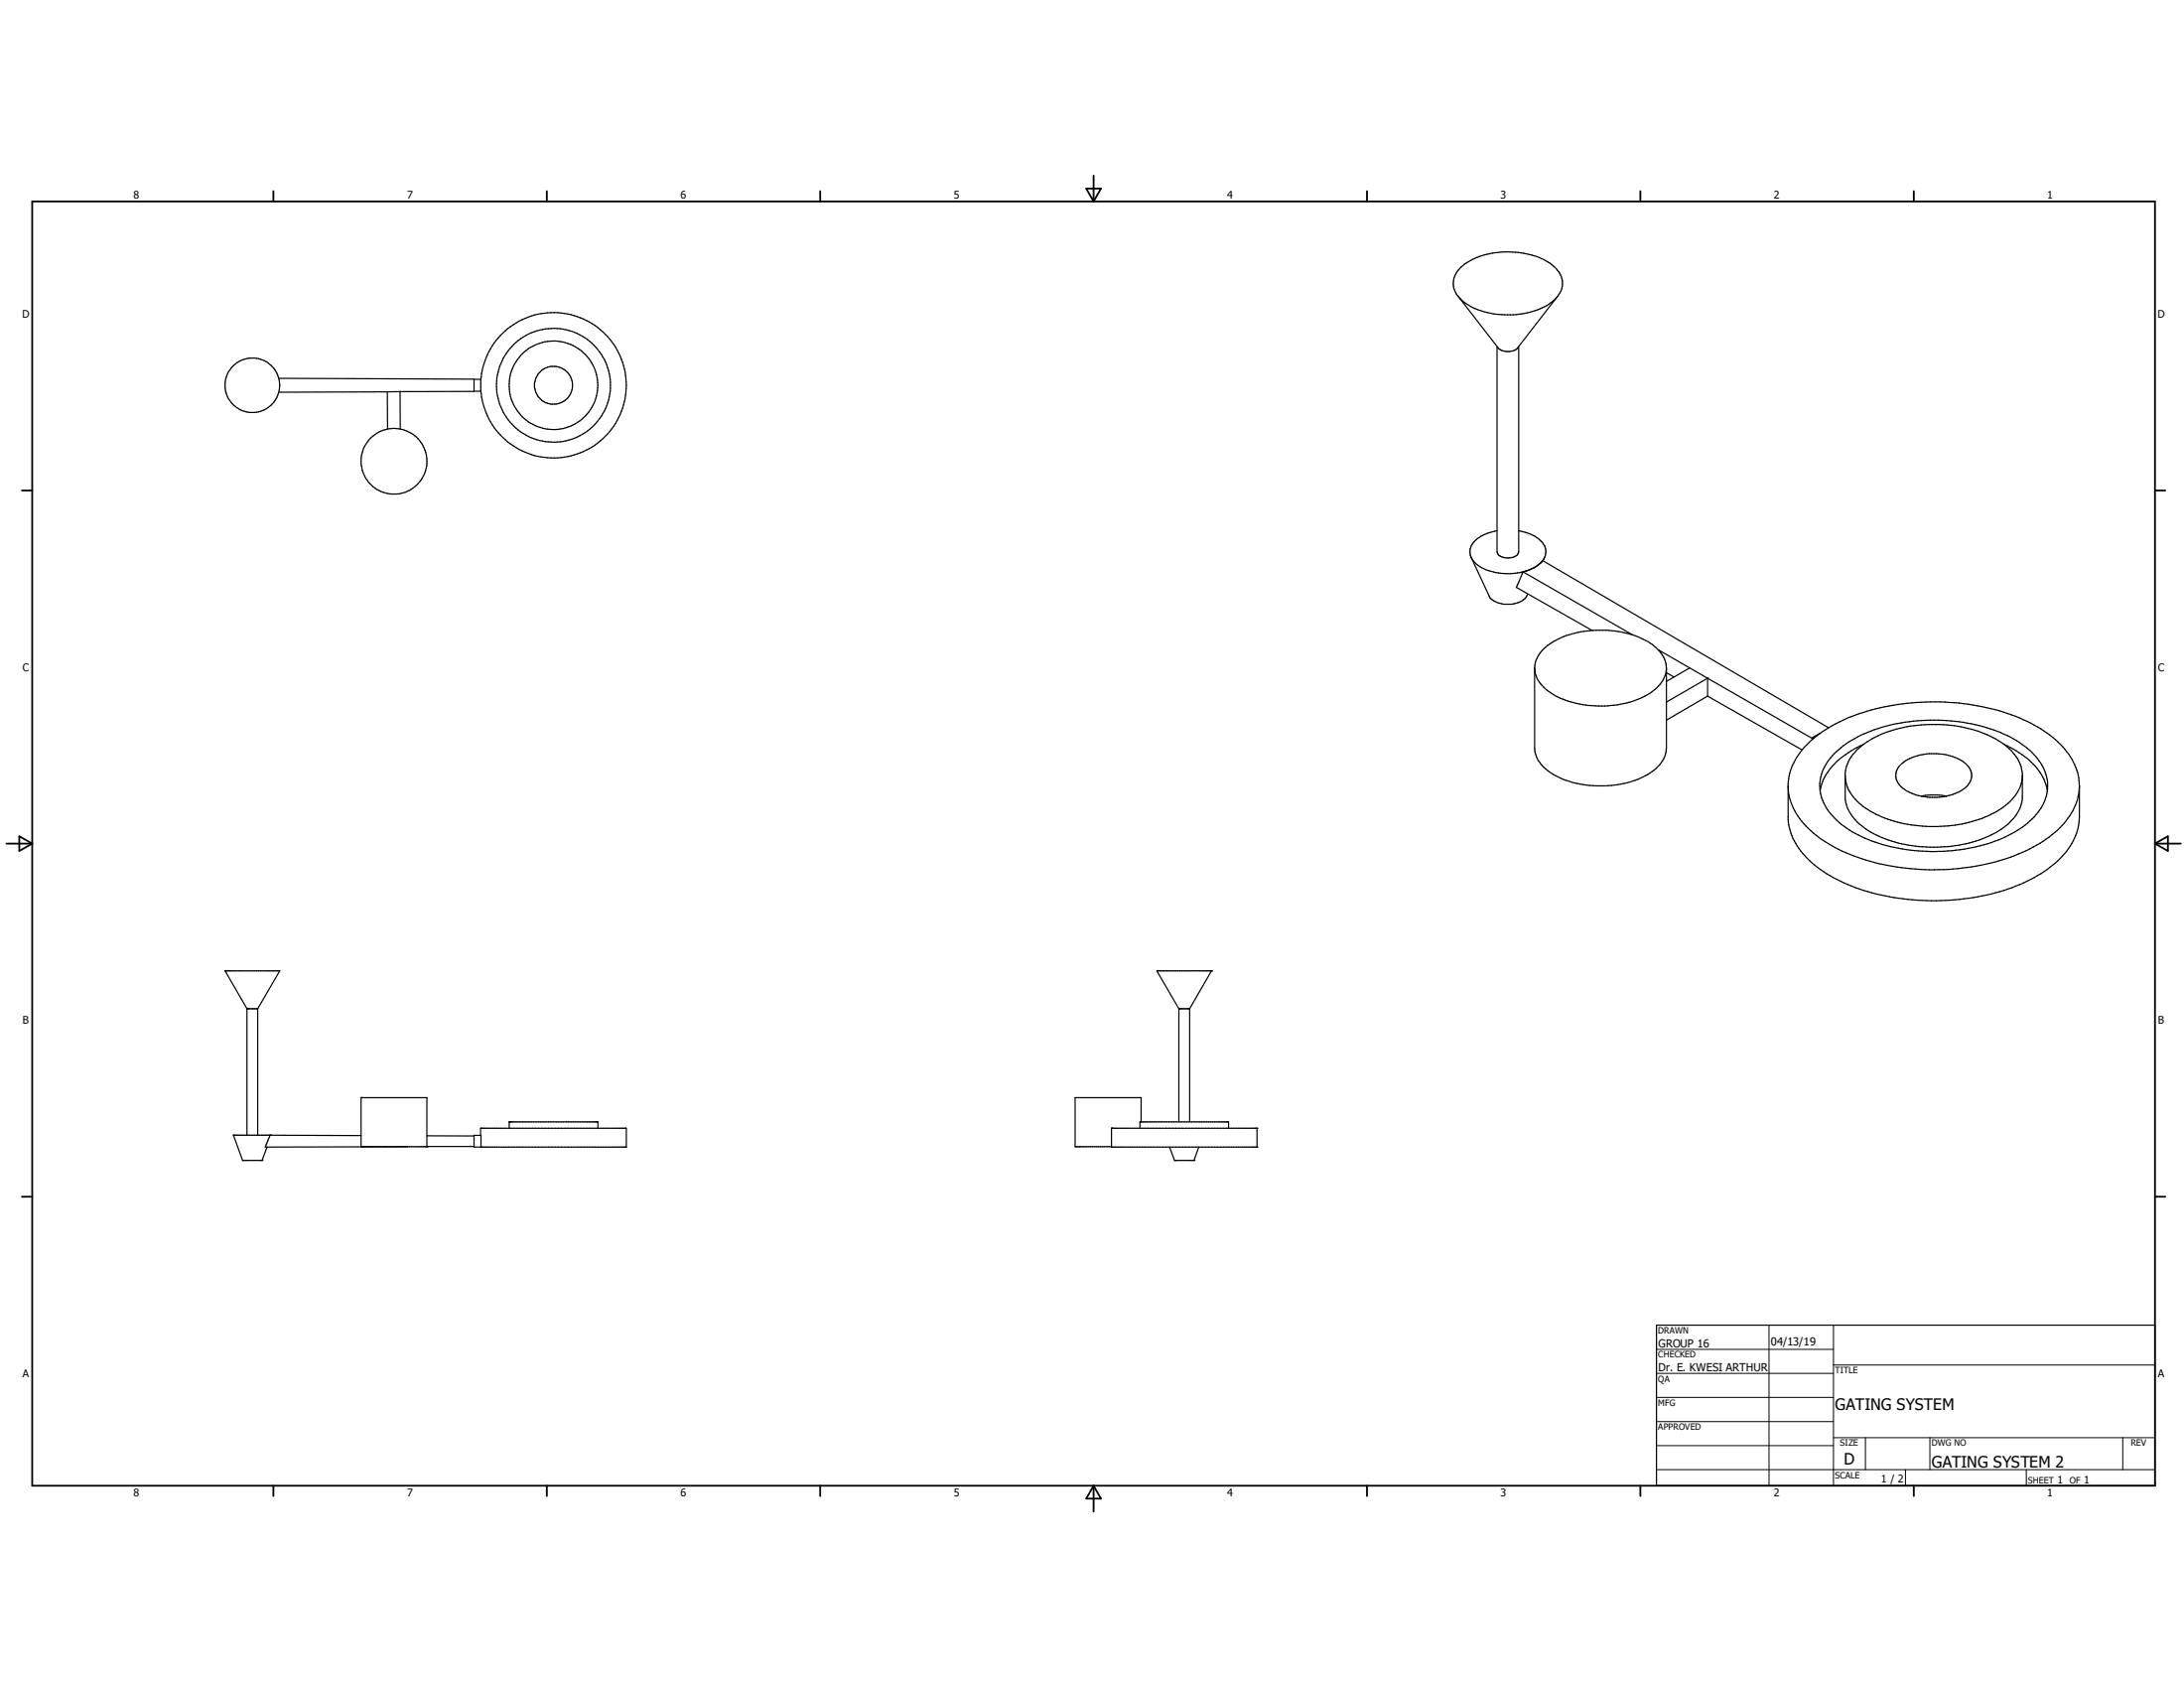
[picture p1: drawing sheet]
<svg xmlns="http://www.w3.org/2000/svg" width="279mm" height="216mm" viewBox="0 0 279 216" stroke-linecap="round" stroke-linejoin="round" font-family="sans-serif">
<g fill="none" stroke="#000" stroke-width=".15">
<path d="M186.5 37.9l5.1 6.6a1.86 1.86 0 0 0 2.6 0l5.1-6.6M186.8 34.3a8.5 8.5 0 0 1 5.6-2.1 9.3 9.3 0 0 1 6.3 1.8 2.73 2.73 0 0 1-.1 4.6 9.4 9.4 0 0 1-5 1.7 11.3 11.3 0 0 1-4.9-.8 4.2 4.2 0 0 1-2.8-2.9 2.65 2.65 0 0 1 .9-2.3zM35.7 48.4l24.9 .1v1.6h-9.4M49.6 50.1v4.8M49.6 50.1l-13.9 .1M51.2 50.1v4.8M51.2 50.1h-1.6M60.6 50h.9M60.6 48.5h.9M191.5 44.3v26.3a1.33 1.33 0 0 0 1.6 .7 1.08 1.08 0 0 0 1.2-.7v-26.3M188.2 71.3l2.3 4.9a1.83 1.83 0 0 0 1.1 .9 3.4 3.4 0 0 0 3.5-.5l.3-.6M191.5 67.9a4.3 4.3 0 0 0-3.3 1.9 2.11 2.11 0 0 0 1.1 2.7 7.4 7.4 0 0 0 7.6-.3l.3-.3"/>
<path d="M194.3 67.9a4.2 4.2 0 0 1 3.4 2.1 1.89 1.89 0 0 1-.5 1.9M194.8 73.1l14 8.1M194.8 73.1l-.8 2 9.7 5.5M195.1 73.1h-.3M195.5 72.9l-.2 .1M197.3 71.7a3.9 3.9 0 0 1-1.7 1.2M197.3 71.7l36.6 21.4M197.6 71.3l-.2 .4M196.3 85.5v10.2a4.3 4.3 0 0 0 2.7 3.5 11.5 11.5 0 0 0 5.2 1.3 14.9 14.9 0 0 0 3.9-.4 7.2 7.2 0 0 0 4.7-3l.2-.5 .2-.9v-10.2M197.3 83.1a9.9 9.9 0 0 1 6.9-2.5 12.9 12.9 0 0 1 4 .4 7 7 0 0 1 4.7 3.1 3.2 3.2 0 0 1-1.1 4 8.8 8.8 0 0 1-3.8 1.8 14.3 14.3 0 0 1-7.4-.2 5.9 5.9 0 0 1-4.1-3.4 3.1 3.1 0 0 1 .8-3.2zM212.1 83.1l6.4 3.7M213.2 86l1 .6"/>
<path d="M216.2 85.4l-3 1.8M218.5 86.8h.1M218.5 89l-5.3 3.1M218.5 86.8v2.2M218.5 86.8l-5.3 3M218.5 86.8l13.4 7.7M218.5 89l12 6.9M231.9 94.5h.1M231.9 94.5v.1M231.9 94.3l.2 .1M231.9 94.3v.2M232.9 93.8l-1 .5"/>
<path d="M234.7 96.4a16.3 16.3 0 0 1 9.6-4.1 22.5 22.5 0 0 1 13.3 2.2 8.2 8.2 0 0 1 4.1 4.6 5.6 5.6 0 0 1-1.7 5.7 14.8 14.8 0 0 1-5.7 3.1 23.4 23.4 0 0 1-16.5-1.1 9 9 0 0 1-4.7-4.7 5.5 5.5 0 0 1 1.6-5.7zM236.1 99.4a5.5 5.5 0 0 0 2.9 4.2 16.4 16.4 0 0 0 10.2 2 12.8 12.8 0 0 0 8.2-3.3 4.8 4.8 0 0 0 1.3-2.9M237.5 96a13.8 13.8 0 0 1 9.2-3.3 17.7 17.7 0 0 1 5.1 .5 11.9 11.9 0 0 1 5.5 2.8 4.8 4.8 0 0 1 1.4 2.9v3.2a5.5 5.5 0 0 1-3 4.1 17 17 0 0 1-12 1.8 11 11 0 0 1-6.7-3.6 4.3 4.3 0 0 1-.9-2.3v-3.3a4.7 4.7 0 0 1 1.4-2.8zM238.4 95.2a9.5 9.5 0 0 0-5.2 4.8l-.4 1.2M243.3 97.7a6 6 0 0 1 3.5-1.3 7.1 7.1 0 0 1 4 .8 2.17 2.17 0 0 1 1.3 2.8 4.1 4.1 0 0 1-3.1 1.8 7.9 7.9 0 0 1-3.3 0 4 4 0 0 1-3.1-2 1.84 1.84 0 0 1 .7-2.1zM256.4 95.2a9.3 9.3 0 0 1 5.2 4.8l.3 1.2M245.8 101.8a7.9 7.9 0 0 1 3.2 0M266 100.5v4a8.1 8.1 0 0 1-3.1 5.9 21.3 21.3 0 0 1-9.9 4.3 29 29 0 0 1-18.5-2.5 11.3 11.3 0 0 1-5.4-5.6l-.3-1.1v-.7v-4.5a8.5 8.5 0 0 1 3.6-6.2 23.2 23.2 0 0 1 12.2-4.2 29.1 29.1 0 0 1 15.2 2.6 12.1 12.1 0 0 1 5.6 5.3 6.9 6.9 0 0 1-1.3 7.5 18.5 18.5 0 0 1-9.6 5.1 30.3 30.3 0 0 1-17.9-1.1 13.6 13.6 0 0 1-7-5.6 6.6 6.6 0 0 1-.8-3.1M31.6 129h.1M31.6 129l-2.8-4.8h7l-2.8 4.8M31.6 129h1.4M31.6 129v16.2"/>
<path d="M33 129v16.2M148 124.2l2.8 4.8M148 124.2h7M150.8 129h.1M150.8 129v14.5M150.8 129h1.4M152.2 129v14.5M155 124.2h.1M155 124.2l-2.8 4.8M29.9 145.2h.1M29.9 145.2h4.8M29.9 145.2l1.1 3.2"/>
<path d="M31 148.4h.1M31 148.4h2.5M33.5 148.4h.1M34.2 146.7l-.7 1.7M46.2 140.4h.1M46.2 140.4v6.3l14.4-.1M46.2 145.2h-11.7l-.6 1.5h18.2M46.2 140.4h8.4v6.3M54.6 146.7h.1M54.6 145.3h6M61.5 146.7h.1M65.1 143.5h.1"/>
<path d="M65.1 143.5v.8M65.2 143.5h11.3M76.5 143.5v.8M80.1 144.3h-18.6v.9M80.1 144.3v2.4h-19.5v-1.5h.9v1.5M137.6 146.7h4.6M142.2 144.3h.1M142.2 144.3v2.4h18.6M142.2 144.3h18.6M145.8 143.5h.1M145.8 143.5v.8M145.9 143.5h11.2l.1 .8"/>
<path d="M146 140.4h-8.5v6.3M146 140.4v3.1M149.6 146.7l.7 1.7M150.3 148.4h.1M150.3 148.4h2.4M152.7 148.4h.1M153.4 146.7l-.7 1.7M160.8 144.3h.1M160.8 146.7h.1M160.8 144.3v2.4M211.9 169.5h63.8v20.5h-63.8z"/>
<circle cx="32.3" cy="49.3" r="3.5"/>
<circle cx="50.4" cy="59" r="4.2"/>
<circle cx="70.8" cy="49.3" r="5.7"/>
<circle cx="70.8" cy="49.3" r="2.43"/>
<circle cx="70.8" cy="49.3" r="9.3"/>
<circle cx="70.8" cy="49.3" r="7.3"/>
</g>
<g fill="none" stroke="#000" stroke-width=".23">
<path d="M4.1 25.8h271.6v164.2h-271.6zM35 24.5v1.3M70 24.5v1.3M104.9 24.5v1.3M139 24.1h1.8l-.9 1.7zM139.9 22.5v3.3M174.9 24.5v1.3M209.9 24.5v1.3M244.8 24.5v1.3M2.8 62.7h1.3M275.7 62.7h1.3M.8 107.9h3.3"/>
<path d="M2.5 107l1.6 .9-1.6 .9zM275.7 107.9h3.3M275.7 107.9l1.6-.9v1.8zM2.8 153.1h1.3M275.7 153.1h1.3M35 190v1.3M70 190v1.3M104.9 190v1.3M139.9 190v3.3M139.9 190l.9 1.7h-1.8zM174.9 190v1.3M209.9 190v1.3"/>
<path d="M244.8 190v1.3"/>
</g>
<g fill="none" stroke="#000" stroke-width=".13">
<path d="M211.9 172.6h22.7M211.9 175.7h22.7M211.9 178.7h22.7M226.3 169.5v20.5M234.6 174.6h41.1M234.6 169.5v20.5M211.9 181.8h22.7M211.9 184.9h22.7M211.9 188h63.8M234.6 183.9h41.1M238.6 183.9v4.1M243.8 188v2"/>
<path d="M246.9 183.9v4.1M259.2 188v2M271.6 183.9v4.1"/>
</g>
<g font-size="2">
<text x="234.8" y="180.3">GATING SYSTEM</text>
<text x="235.9" y="187.3">D</text>
<text x="247.1" y="187.7">GATING SYSTEM 2</text>
</g>
<g font-size="1.4">
<text x="212.1" y="172.3">GROUP 16</text>
<text x="226.5" y="172.1">04/13/19</text>
<text x="212.1" y="175.4">Dr. E. KWESI ARTHUR</text>
</g>
<g font-size="1.3">
<text x="17.1" y="25.4">8</text>
<text x="52.1" y="25.4">7</text>
<text x="87.1" y="25.4">6</text>
<text x="122" y="25.4">5</text>
<text x="157" y="25.4">4</text>
<text x="192" y="25.4">3</text>
<text x="226.9" y="25.4">2</text>
<text x="261.9" y="25.4">1</text>
<text x="2.8" y="40.6">D</text>
<text x="276.1" y="40.6">D</text>
<text x="2.9" y="85.8">C</text>
<text x="276.1" y="85.8">C</text>
<text x="2.9" y="131">B</text>
<text x="276.1" y="131">B</text>
<text x="2.9" y="176.2">A</text>
<text x="276.1" y="176.2">A</text>
<text x="17.1" y="191.4">8</text>
<text x="52.1" y="191.4">7</text>
<text x="87.1" y="191.4">6</text>
<text x="122" y="191.4">5</text>
<text x="157" y="191.4">4</text>
<text x="192" y="191.4">3</text>
<text x="226.9" y="191.4">2</text>
<text x="240.7" y="189.6">1 / 2</text>
<text x="261.9" y="191.4">1</text>
<text x="263.2" y="189.7">1</text>
<text x="266.6" y="189.7">1</text>
</g>
<g font-size="1.1">
<text x="212.1" y="170.6">DRAWN</text>
<text x="212.1" y="173.7">CHECKED</text>
<text x="212.1" y="176.7">QA</text>
<text x="212.1" y="179.8">MFG</text>
<text x="234.8" y="175.6">TITLE</text>
<text x="212.1" y="182.9">APPROVED</text>
<text x="235.4" y="185">SIZE</text>
<text x="247.1" y="185">DWG NO</text>
<text x="272.6" y="184.9">REV</text>
<text x="234.8" y="189.1">SCALE</text>
<text x="259.5" y="189.7">SHEET</text>
<text x="264.8" y="189.7">OF</text>
</g>
</svg>
